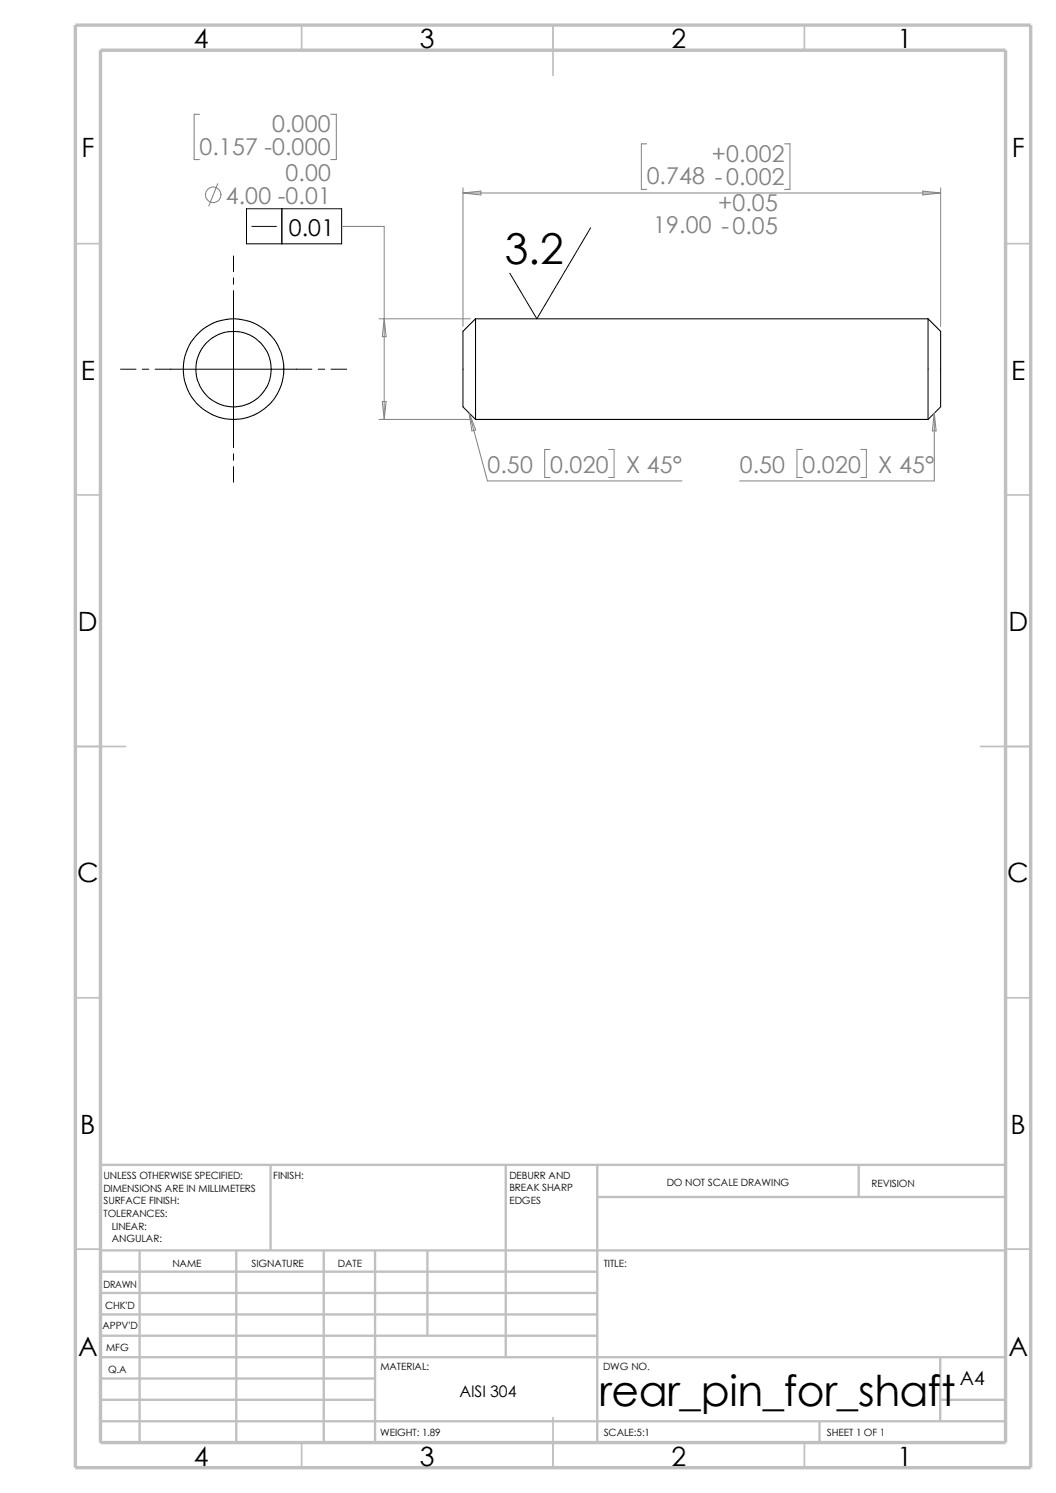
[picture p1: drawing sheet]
<svg xmlns="http://www.w3.org/2000/svg" width="210mm" height="297mm" viewBox="0 0 210 297" stroke-linecap="round" stroke-linejoin="round" font-family="sans-serif">
<g fill="none" stroke="#c0c0c0" stroke-width=".34">
<path d="M60 5v5M110 5v10M160 5v5M15 48.5h5M200 48.5h5M15 98.5h5M200 98.5h5M15 148.5h10M195 148.5h10M15 198.5h5M200 198.5h5M15 248.5h5"/>
<path d="M200 248.5h5M60 287v5M110 282v10M160 287v5"/>
</g>
<g fill="none" stroke="#c0c0c0" stroke-width=".47">
<path d="M53.8 231.7v17.1M100.6 231.7v38.3M118.8 231.7v55.3M118.8 238.1h81.2M170.8 231.7v6.4M200 231.7h-180v55.3M20 248.8h180M20 253h98.8M20 257.2h98.8M27.8 248.8v38.2M47 248.8v38.2M64.4 248.8v38.2"/>
<path d="M74.6 248.8v38.2M85 248.8v16.9M20 261.5h98.8M20 265.7h98.8M20 270h180M20 278.5h54.6M20 274.2h54.6M187 278.5h13M187 270v12.7M20 282.7h180M163 282.7v4.3"/>
</g>
<path d="M15 5h190v287h-190zM20 10h180v277h-180z" fill="none" stroke="#c0c0c0" stroke-width=".68" stroke-linecap="butt"/>
<g fill="none" stroke="#000" stroke-width=".21">
<path d="M94.6 63.4l-2.5 2.5v15l2.5 2.5M94.6 63.4h90M94.6 63.4v20M184.6 63.4v20M184.6 63.4l2.5 2.5v15l-2.5 2.5M94.6 83.4h90"/>
<circle cx="46.4" cy="73.4" r="7.5"/>
<circle cx="46.4" cy="73.4" r="10"/>
</g>
<g fill="none" stroke="#000" stroke-width=".2">
<path d="M46.4 50.9v3.1M46.4 55.3v1.3M46.4 57.8v31.2M49 41.5h18.9v7h-18.9zM50.1 45h4.9M56 41.5v7M117.5 45.3l-10.7 18.1-5.4-9M24 73.4h3.1M28.3 73.4h1.3M30.9 73.4h31.1M63.3 73.4h1.3M65.8 73.4h3.2"/>
<path d="M46.4 90.3v1.3M46.4 92.8v3.1"/>
</g>
<g fill="none" stroke="#808080" stroke-width=".2">
<path d="M39.7 22.7h-1.1v9h1.1M43.3 36.5l-1.8 4.5M65.8 22.7h1.1v9h-1.1M92.1 38.4l3.5-.4v.8zM92.1 38.4h95M92.1 37.4v27.5M128.6 28.6h-1v9.1h1M156 28.6h1.1v9.1h-1.1M183.5 38l3.6 .4-3.6 .4zM187.1 37.4v27.5M67.9 45h8.5v38.4M75.4 63.4h18.2"/>
<path d="M76 79.9h.8l-.4 3.5zM76.4 63.4l.4 3.6h-.8zM75.4 83.4h18.2M93.3 82.2l3.6 13.5h38.7M93.3 82.2l1.3 3.3-.7 .2zM109.4 89.4h-1.1v5.6h1.1M121 89.4h1.1v5.6h-1.1M159.6 89.4h-1.1v5.6h1.1M171.2 89.4h1.1v5.6h-1.1M185.8 82.2v13.5h-38.7M185.8 82.2l.4 3.5h-.8z"/>
<circle cx="42.4" cy="38.8" r="1.55"/>
</g>
<g font-size="8.5">
<text x="100.4" y="52.5">3.2</text>
<text x="119.2" y="279.7">rear_pin_for_shaft</text>
</g>
<g font-size="5.3">
<text x="38.5" y="9.6">4</text>
<text x="83.5" y="9.6">3</text>
<text x="133.5" y="9.6">2</text>
<text x="178.5" y="9.6">1</text>
<text x="16.2" y="31.3">F</text>
<text x="201.2" y="31.3">F</text>
<text x="16" y="75.6">E</text>
<text x="201.1" y="75.6">E</text>
<text x="15.5" y="125.6">D</text>
<text x="200.6" y="125.6">D</text>
<text x="15.3" y="175.6">C</text>
<text x="200.3" y="175.6">C</text>
<text x="16" y="225.6">B</text>
<text x="201" y="225.6">B</text>
<text x="15.5" y="269.8">A</text>
<text x="200.5" y="269.8">A</text>
<text x="38.5" y="291.6">4</text>
<text x="83.5" y="291.6">3</text>
<text x="133.5" y="291.6">2</text>
<text x="178.5" y="291.6">1</text>
</g>
<g font-size="4.6" fill="#808080">
<text x="54.1" y="26.3">0.000</text>
<text x="39.7" y="30.8">0.157 -0.000</text>
<text x="141.6" y="32.2">+0.002</text>
<text x="44.9" y="40.6">4.00 -0.01</text>
<text x="56.8" y="36.1">0.00</text>
<text x="128.6" y="36.7">0.748 -0.002</text>
<text x="142.8" y="42">+0.05</text>
<text x="129.9" y="46.4">19.00 -0.05</text>
<text x="96.9" y="94.1">0.50</text>
<text x="109.4" y="94.1">0.020</text>
<text x="124.5" y="94.1">X 45°</text>
<text x="147.1" y="94.1">0.50</text>
<text x="159.6" y="94.1">0.020</text>
<text x="174.6" y="94.1">X 45°</text>
</g>
<text font-size="4.6" x="57.4" y="46.9">0.01</text>
<text font-size="3.9" x="190.9" y="275.5">A4</text>
<text font-size="3.2" x="91.4" y="277.9">AISI 304</text>
<g font-size="2">
<text x="20.6" y="234.6">UNLESS OTHERWISE SPECIFIED:</text>
<text x="20.6" y="237.1">DIMENSIONS ARE IN MILLIMETERS</text>
<text x="20.6" y="239.6">SURFACE FINISH:</text>
<text x="54.4" y="234.6">FINISH:</text>
<text x="101.3" y="239.5">EDGES</text>
<text x="101.3" y="234.5">DEBURR AND</text>
<text x="101.3" y="237">BREAK SHARP</text>
<text x="132.6" y="236">DO NOT SCALE DRAWING</text>
<text x="173.3" y="236.2">REVISION</text>
<text x="20.6" y="242.1">TOLERANCES:</text>
<text x="22.2" y="244.6">LINEAR:</text>
<text x="22.2" y="247.1">ANGULAR:</text>
<text x="50" y="252">SIGNATURE</text>
<text x="67.2" y="252">DATE</text>
<text x="120.1" y="252">TITLE:</text>
<text x="20.6" y="256.2">DRAWN</text>
<text x="34.3" y="252.1">NAME</text>
<text x="20.9" y="260.4">CHK'D</text>
<text x="20.4" y="264.5">APPV'D</text>
<text x="21.1" y="268.8">MFG</text>
<text x="21.5" y="273.1">Q.A</text>
<text x="75.6" y="272.5">MATERIAL:</text>
<text x="119.9" y="272.5">DWG NO.</text>
<text x="75.6" y="285.6">WEIGHT: 1.89</text>
<text x="120.1" y="285.6">SCALE:5:1</text>
<text x="164.5" y="285.6">SHEET 1 OF 1</text>
</g>
</svg>
